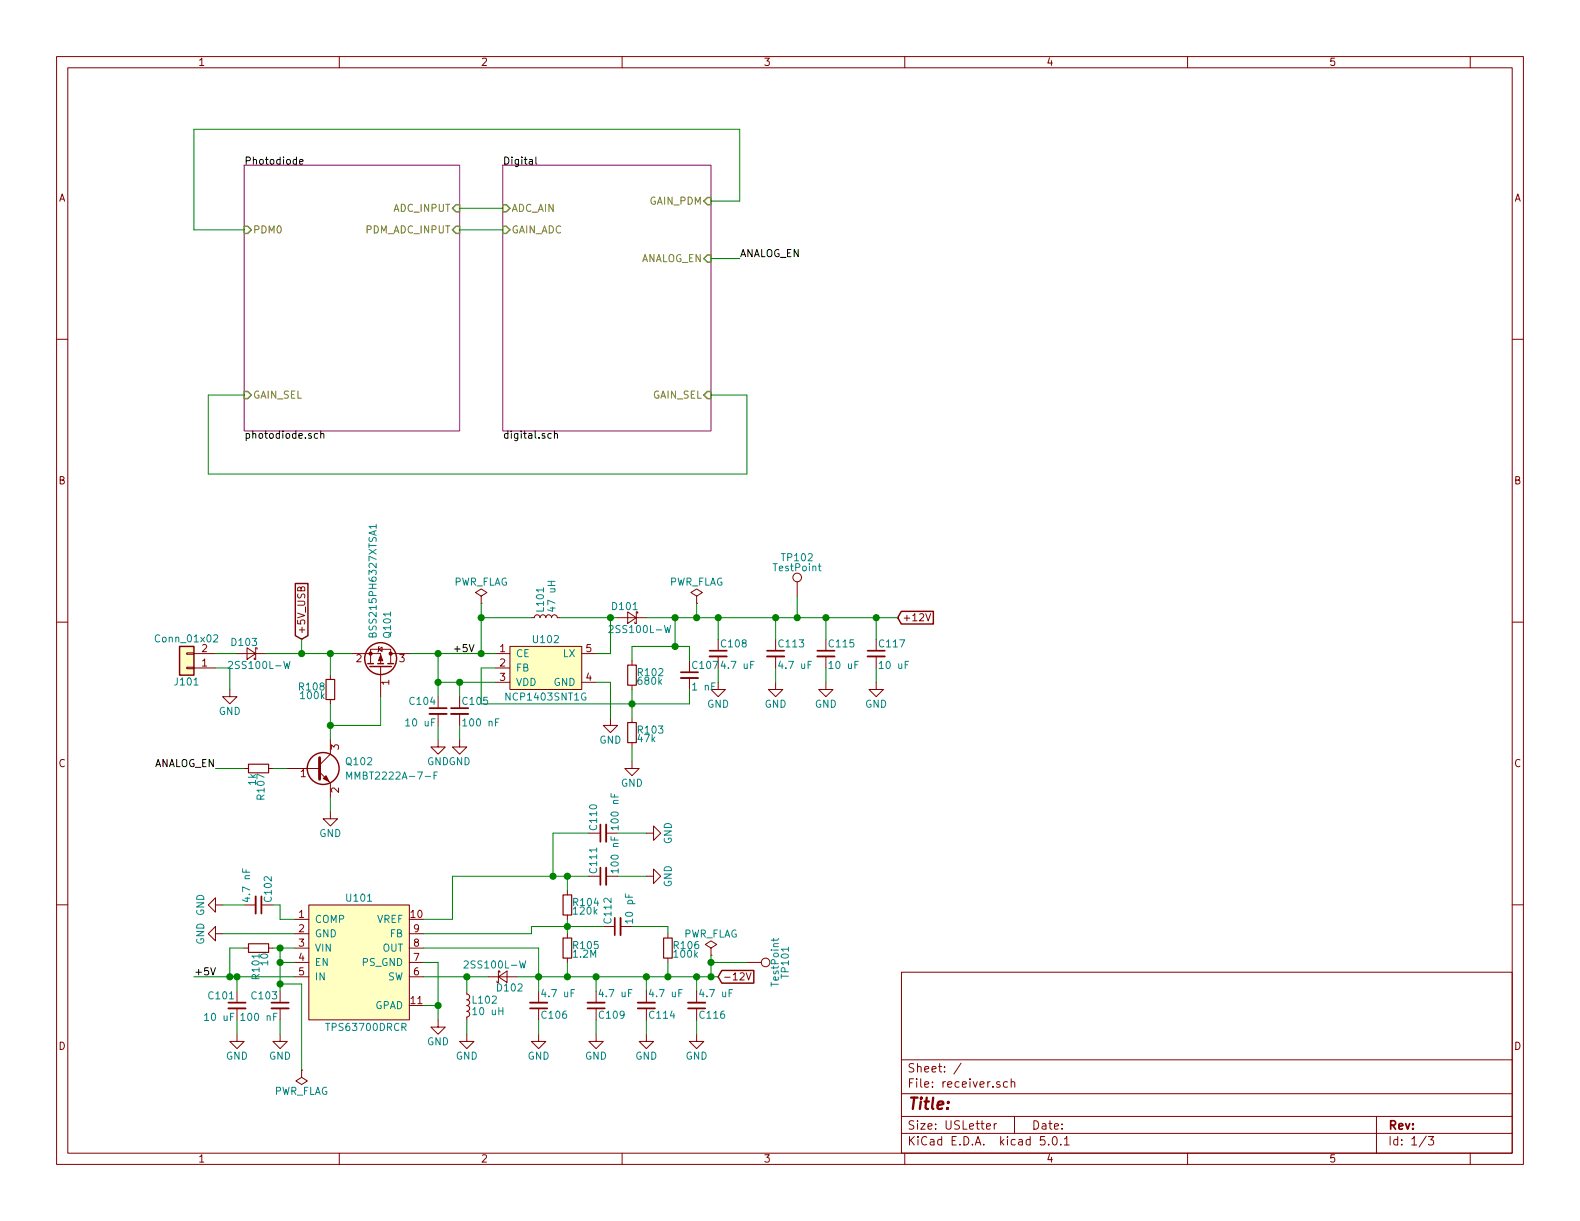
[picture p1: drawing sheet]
EESchema Schematic File Version 4
LIBS:receiver-cache
EELAYER 26 0
EELAYER END
$Descr USLetter 11000 8500
encoding utf-8
Sheet 1 3
Title ""
Date ""
Rev ""
Comp ""
Comment1 ""
Comment2 ""
Comment3 ""
Comment4 ""
$EndDescr
$Sheet
S 1700 1150 1500 1850
U 5C071C62
F0 "Photodiode" 50
F1 "photodiode.sch" 50
F2 "ADC_INPUT" I R 3200 1450 50 
F3 "PDM_ADC_INPUT" I R 3200 1600 50 
F4 "GAIN_SEL" I L 1700 2750 50 
F5 "PDM0" I L 1700 1600 50 
$EndSheet
Text GLabel 6250 4300 2    50   Input ~ 0
+12V
Text GLabel 2100 4450 1    50   Input ~ 0
+5V_USB
Text GLabel 5000 6800 2    50   Input ~ 0
-12V
Wire Wire Line
	2100 4550 2100 4450
$Comp
L receiver:TPS63700DRCR U101
U 1 1
P 2500 6250
F 0 "U101" H 2500 6250 50  0000 C CNN
F 1 "TPS63700DRCR" H 2550 5350 50  0000 C CNN
F 2 "receiver-footprints:TI-VSON10" H 2500 6250 50  0001 C CNN
F 3 "" H 2500 6250 50  0001 C CNN
F 4 "595-TPS63700DRCR" H 2500 6250 50  0001 C CNN "Mouser"
	1    2500 6250
	1    0    0    -1  
$EndComp
Wire Wire Line
	1350 6800 1600 6800
$Comp
L Device:R_Small R101
U 1 1
P 1800 6600
F 0 "R101" H 1830 6620 50  0000 L CNN
F 1 "10" H 1830 6560 50  0000 L CNN
F 2 "Capacitors_SMD:C_0402" H 1800 6600 50  0001 C CNN
F 3 "~" H 1800 6600 50  0001 C CNN
F 4 "667-ERJ-U02D10R0X" H 1800 6600 50  0001 C CNN "Mouser"
	1    1800 6600
	0    -1   1    0   
$EndComp
Wire Wire Line
	1900 6600 1950 6600
Wire Wire Line
	1700 6600 1600 6600
Wire Wire Line
	1600 6600 1600 6800
Connection ~ 1600 6800
Wire Wire Line
	1600 6800 1650 6800
$Comp
L power:GND #PWR0102
U 1 1
P 1550 6500
F 0 "#PWR0102" H 1550 6250 50  0001 C CNN
F 1 "GND" H 1550 6350 50  0000 C CNN
F 2 "" H 1550 6500 50  0001 C CNN
F 3 "" H 1550 6500 50  0001 C CNN
	1    1550 6500
	0    1    1    0   
$EndComp
Wire Wire Line
	1550 6500 2050 6500
$Comp
L power:GND #PWR0108
U 1 1
P 3050 7100
F 0 "#PWR0108" H 3050 6850 50  0001 C CNN
F 1 "GND" H 3050 6950 50  0000 C CNN
F 2 "" H 3050 7100 50  0001 C CNN
F 3 "" H 3050 7100 50  0001 C CNN
	1    3050 7100
	1    0    0    -1  
$EndComp
Wire Wire Line
	2950 6700 3050 6700
Wire Wire Line
	3050 6700 3050 7000
Wire Wire Line
	2950 7000 3050 7000
Connection ~ 3050 7000
Wire Wire Line
	3050 7000 3050 7100
$Comp
L Device:L_Small L102
U 1 1
P 3250 7000
F 0 "L102" H 3280 7040 50  0000 L CNN
F 1 "10 uH" H 3280 6960 50  0000 L CNN
F 2 "Capacitors_SMD:C_0805_HandSoldering" H 3250 7000 50  0001 C CNN
F 3 "~" H 3250 7000 50  0001 C CNN
F 4 "810-MLZ2012M100WT000" H 3250 7000 50  0001 C CNN "Mouser"
	1    3250 7000
	1    0    0    -1  
$EndComp
Wire Wire Line
	3250 6900 3250 6800
Wire Wire Line
	3250 6800 2950 6800
$Comp
L power:GND #PWR0109
U 1 1
P 3250 7200
F 0 "#PWR0109" H 3250 6950 50  0001 C CNN
F 1 "GND" H 3250 7050 50  0000 C CNN
F 2 "" H 3250 7200 50  0001 C CNN
F 3 "" H 3250 7200 50  0001 C CNN
	1    3250 7200
	1    0    0    -1  
$EndComp
Wire Wire Line
	3250 7100 3250 7200
$Comp
L Device:D_Schottky_Small D102
U 1 1
P 3500 6800
F 0 "D102" H 3450 6880 50  0000 L CNN
F 1 "2SS100L-W" H 3220 6720 50  0000 L CNN
F 2 "receiver-footprints:Rectron_SOD-123FL" V 3500 6800 50  0001 C CNN
F 3 "~" V 3500 6800 50  0001 C CNN
F 4 "583-2SS100L-W" H 3500 6800 50  0001 C CNN "Mouser"
	1    3500 6800
	1    0    0    1   
$EndComp
Wire Wire Line
	3400 6800 3250 6800
Connection ~ 3250 6800
Wire Wire Line
	3600 6800 3750 6800
Wire Wire Line
	3750 6800 3750 6600
Wire Wire Line
	3750 6600 2950 6600
$Comp
L Device:C_Small C101
U 1 1
P 1650 7000
F 0 "C101" H 1660 7070 50  0000 L CNN
F 1 "10 uF" H 1660 6920 50  0000 L CNN
F 2 "Capacitors_SMD:C_0805_HandSoldering" H 1650 7000 50  0001 C CNN
F 3 "~" H 1650 7000 50  0001 C CNN
F 4 "81-GRM21BR61E106MA3L" H 1650 7000 50  0001 C CNN "Mouser"
	1    1650 7000
	-1   0    0    -1  
$EndComp
Wire Wire Line
	1650 6800 1650 6900
Connection ~ 1650 6800
$Comp
L power:GND #PWR0103
U 1 1
P 1650 7200
F 0 "#PWR0103" H 1650 6950 50  0001 C CNN
F 1 "GND" H 1650 7050 50  0000 C CNN
F 2 "" H 1650 7200 50  0001 C CNN
F 3 "" H 1650 7200 50  0001 C CNN
	1    1650 7200
	1    0    0    -1  
$EndComp
Wire Wire Line
	1650 7100 1650 7200
Wire Wire Line
	1650 6800 2050 6800
Wire Wire Line
	1950 6600 1950 6700
Wire Wire Line
	1950 6700 2050 6700
Connection ~ 1950 6600
Wire Wire Line
	1950 6600 2050 6600
$Comp
L Device:C_Small C103
U 1 1
P 1950 7000
F 0 "C103" H 1960 7070 50  0000 L CNN
F 1 "100 nF" H 1960 6920 50  0000 L CNN
F 2 "Capacitors_SMD:C_0603_HandSoldering" H 1950 7000 50  0001 C CNN
F 3 "~" H 1950 7000 50  0001 C CNN
F 4 "710-885012206071" H 1950 7000 50  0001 C CNN "Mouser"
	1    1950 7000
	-1   0    0    -1  
$EndComp
Wire Wire Line
	1950 6700 1950 6850
Connection ~ 1950 6700
$Comp
L power:GND #PWR0105
U 1 1
P 1950 7200
F 0 "#PWR0105" H 1950 6950 50  0001 C CNN
F 1 "GND" H 1950 7050 50  0000 C CNN
F 2 "" H 1950 7200 50  0001 C CNN
F 3 "" H 1950 7200 50  0001 C CNN
	1    1950 7200
	1    0    0    -1  
$EndComp
Wire Wire Line
	1950 7100 1950 7200
$Comp
L Device:C_Small C106
U 1 1
P 3750 7000
F 0 "C106" H 3760 7070 50  0000 L CNN
F 1 "4.7 uF" H 3760 6920 50  0000 L CNN
F 2 "Capacitors_SMD:CP_Elec_4x5.3" H 3750 7000 50  0001 C CNN
F 3 "~" H 3750 7000 50  0001 C CNN
F 4 "647-UWX1E4R7MCL1" H 3750 7000 50  0001 C CNN "Mouser"
	1    3750 7000
	1    0    0    1   
$EndComp
$Comp
L power:GND #PWR0112
U 1 1
P 3750 7200
F 0 "#PWR0112" H 3750 6950 50  0001 C CNN
F 1 "GND" H 3750 7050 50  0000 C CNN
F 2 "" H 3750 7200 50  0001 C CNN
F 3 "" H 3750 7200 50  0001 C CNN
	1    3750 7200
	1    0    0    -1  
$EndComp
Wire Wire Line
	3750 7100 3750 7200
Wire Wire Line
	3750 6800 3950 6800
Connection ~ 3750 6800
Wire Wire Line
	3750 6800 3750 6900
Wire Wire Line
	4150 6800 4150 6900
Connection ~ 4150 6800
Wire Wire Line
	4150 6800 4500 6800
$Comp
L power:GND #PWR0114
U 1 1
P 4150 7200
F 0 "#PWR0114" H 4150 6950 50  0001 C CNN
F 1 "GND" H 4150 7050 50  0000 C CNN
F 2 "" H 4150 7200 50  0001 C CNN
F 3 "" H 4150 7200 50  0001 C CNN
	1    4150 7200
	1    0    0    -1  
$EndComp
$Comp
L power:GND #PWR0118
U 1 1
P 4500 7200
F 0 "#PWR0118" H 4500 6950 50  0001 C CNN
F 1 "GND" H 4500 7050 50  0000 C CNN
F 2 "" H 4500 7200 50  0001 C CNN
F 3 "" H 4500 7200 50  0001 C CNN
	1    4500 7200
	1    0    0    -1  
$EndComp
$Comp
L power:GND #PWR0120
U 1 1
P 4850 7200
F 0 "#PWR0120" H 4850 6950 50  0001 C CNN
F 1 "GND" H 4850 7050 50  0000 C CNN
F 2 "" H 4850 7200 50  0001 C CNN
F 3 "" H 4850 7200 50  0001 C CNN
	1    4850 7200
	1    0    0    -1  
$EndComp
Wire Wire Line
	4150 7100 4150 7200
Wire Wire Line
	4500 6900 4500 6800
Connection ~ 4500 6800
Wire Wire Line
	4500 6800 4650 6800
Wire Wire Line
	4500 7100 4500 7200
Wire Wire Line
	4850 6900 4850 6800
Connection ~ 4850 6800
Wire Wire Line
	4850 6800 4950 6800
Wire Wire Line
	4850 7100 4850 7200
$Comp
L Device:C_Small C109
U 1 1
P 4150 7000
F 0 "C109" H 4160 7070 50  0000 L CNN
F 1 "4.7 uF" H 4160 6920 50  0000 L CNN
F 2 "Capacitors_SMD:CP_Elec_4x5.3" H 4150 7000 50  0001 C CNN
F 3 "~" H 4150 7000 50  0001 C CNN
F 4 "647-UWX1E4R7MCL1" H 4150 7000 50  0001 C CNN "Mouser"
	1    4150 7000
	1    0    0    1   
$EndComp
$Comp
L Device:C_Small C114
U 1 1
P 4500 7000
F 0 "C114" H 4510 7070 50  0000 L CNN
F 1 "4.7 uF" H 4510 6920 50  0000 L CNN
F 2 "Capacitors_SMD:CP_Elec_4x5.3" H 4500 7000 50  0001 C CNN
F 3 "~" H 4500 7000 50  0001 C CNN
F 4 "647-UWX1E4R7MCL1" H 4500 7000 50  0001 C CNN "Mouser"
	1    4500 7000
	1    0    0    1   
$EndComp
$Comp
L Device:C_Small C116
U 1 1
P 4850 7000
F 0 "C116" H 4860 7070 50  0000 L CNN
F 1 "4.7 uF" H 4860 6920 50  0000 L CNN
F 2 "Capacitors_SMD:CP_Elec_4x5.3" H 4850 7000 50  0001 C CNN
F 3 "~" H 4850 7000 50  0001 C CNN
F 4 "647-UWX1E4R7MCL1" H 4850 7000 50  0001 C CNN "Mouser"
	1    4850 7000
	1    0    0    1   
$EndComp
$Comp
L Device:C_Small C102
U 1 1
P 1800 6300
F 0 "C102" H 1810 6370 50  0000 L CNN
F 1 "4.7 nF" H 1810 6220 50  0000 L CNN
F 2 "Capacitors_SMD:C_0402" H 1800 6300 50  0001 C CNN
F 3 "~" H 1800 6300 50  0001 C CNN
F 4 "710-885012205029" H 1800 6300 50  0001 C CNN "Mouser"
	1    1800 6300
	0    1    -1   0   
$EndComp
Wire Wire Line
	1900 6300 1950 6300
Wire Wire Line
	1950 6300 1950 6400
Wire Wire Line
	1950 6400 2050 6400
$Comp
L power:GND #PWR0101
U 1 1
P 1550 6300
F 0 "#PWR0101" H 1550 6050 50  0001 C CNN
F 1 "GND" H 1550 6150 50  0000 C CNN
F 2 "" H 1550 6300 50  0001 C CNN
F 3 "" H 1550 6300 50  0001 C CNN
	1    1550 6300
	0    1    1    0   
$EndComp
Wire Wire Line
	1550 6300 1700 6300
$Comp
L Device:R_Small R105
U 1 1
P 3950 6600
F 0 "R105" H 3980 6620 50  0000 L CNN
F 1 "1.2M" H 3980 6560 50  0000 L CNN
F 2 "Resistors_SMD:R_0402" H 3950 6600 50  0001 C CNN
F 3 "~" H 3950 6600 50  0001 C CNN
F 4 "603-RC0402JR-071M2L" H 3950 6600 50  0001 C CNN "Mouser"
	1    3950 6600
	1    0    0    -1  
$EndComp
$Comp
L Device:R_Small R104
U 1 1
P 3950 6300
F 0 "R104" H 3980 6320 50  0000 L CNN
F 1 "120k" H 3980 6260 50  0000 L CNN
F 2 "Resistors_SMD:R_0603_HandSoldering" H 3950 6300 50  0001 C CNN
F 3 "~" H 3950 6300 50  0001 C CNN
F 4 "603-RC0603FR-07120KL" H 3950 6300 50  0001 C CNN "Mouser"
	1    3950 6300
	1    0    0    -1  
$EndComp
Wire Wire Line
	3950 6200 3950 6100
Wire Wire Line
	3150 6100 3150 6400
Wire Wire Line
	3150 6400 2950 6400
Wire Wire Line
	2950 6500 3700 6500
Wire Wire Line
	3700 6500 3700 6450
Wire Wire Line
	3700 6450 3950 6450
Wire Wire Line
	3950 6450 3950 6400
Wire Wire Line
	3950 6450 3950 6500
Connection ~ 3950 6450
Wire Wire Line
	3950 6700 3950 6800
Connection ~ 3950 6800
Wire Wire Line
	3950 6800 4150 6800
$Comp
L Device:C_Small C112
U 1 1
P 4300 6450
F 0 "C112" H 4310 6520 50  0000 L CNN
F 1 "10 pF" H 4310 6370 50  0000 L CNN
F 2 "Capacitors_SMD:C_0402" H 4300 6450 50  0001 C CNN
F 3 "~" H 4300 6450 50  0001 C CNN
F 4 "710-885012005074" H 4300 6450 50  0001 C CNN "Mouser"
	1    4300 6450
	0    -1   -1   0   
$EndComp
Wire Wire Line
	4200 6450 3950 6450
$Comp
L Device:R_Small R106
U 1 1
P 4650 6600
F 0 "R106" H 4680 6620 50  0000 L CNN
F 1 "100k" H 4680 6560 50  0000 L CNN
F 2 "Resistors_SMD:R_0402" H 4650 6600 50  0001 C CNN
F 3 "~" H 4650 6600 50  0001 C CNN
F 4 "603-RC0402JR-13100KL" H 4650 6600 50  0001 C CNN "Mouser"
	1    4650 6600
	1    0    0    -1  
$EndComp
Wire Wire Line
	4650 6500 4650 6450
Wire Wire Line
	4650 6450 4400 6450
Wire Wire Line
	4650 6700 4650 6800
Connection ~ 4650 6800
Wire Wire Line
	4650 6800 4850 6800
$Comp
L power:GND #PWR0117
U 1 1
P 4500 6100
F 0 "#PWR0117" H 4500 5850 50  0001 C CNN
F 1 "GND" H 4500 5950 50  0000 C CNN
F 2 "" H 4500 6100 50  0001 C CNN
F 3 "" H 4500 6100 50  0001 C CNN
	1    4500 6100
	0    -1   -1   0   
$EndComp
Wire Wire Line
	4500 6100 4300 6100
Wire Wire Line
	4100 6100 3950 6100
Connection ~ 3950 6100
$Comp
L Device:C_Small C111
U 1 1
P 4200 6100
F 0 "C111" H 4210 6170 50  0000 L CNN
F 1 "100 nF" H 4210 6020 50  0000 L CNN
F 2 "Capacitors_SMD:C_0603_HandSoldering" H 4200 6100 50  0001 C CNN
F 3 "~" H 4200 6100 50  0001 C CNN
F 4 "710-885012206071" H 4200 6100 50  0001 C CNN "Mouser"
	1    4200 6100
	0    -1   -1   0   
$EndComp
$Comp
L Device:C_Small C110
U 1 1
P 4200 5800
F 0 "C110" H 4210 5870 50  0000 L CNN
F 1 "100 nF" H 4210 5720 50  0000 L CNN
F 2 "Capacitors_SMD:C_0603_HandSoldering" H 4200 5800 50  0001 C CNN
F 3 "~" H 4200 5800 50  0001 C CNN
F 4 "710-885012206071" H 4200 5800 50  0001 C CNN "Mouser"
	1    4200 5800
	0    -1   -1   0   
$EndComp
Wire Wire Line
	4100 5800 3850 5800
Wire Wire Line
	3850 5800 3850 6100
$Comp
L power:GND #PWR0116
U 1 1
P 4500 5800
F 0 "#PWR0116" H 4500 5550 50  0001 C CNN
F 1 "GND" H 4500 5650 50  0000 C CNN
F 2 "" H 4500 5800 50  0001 C CNN
F 3 "" H 4500 5800 50  0001 C CNN
	1    4500 5800
	0    -1   -1   0   
$EndComp
Wire Wire Line
	4300 5800 4500 5800
$Comp
L receiver:NCP1403SNT1G U102
U 1 1
P 3800 4650
F 0 "U102" H 3800 4850 50  0000 C CNN
F 1 "NCP1403SNT1G" H 3800 4450 50  0000 C CNN
F 2 "receiver-footprints:ON-TSOP-5" H 3700 4850 50  0001 C CNN
F 3 "" H 3700 4850 50  0001 C CNN
F 4 "863-NCP1403SNT1G" H 3800 4650 50  0001 C CNN "Mouser"
	1    3800 4650
	1    0    0    -1  
$EndComp
$Comp
L power:GND #PWR0110
U 1 1
P 4250 5000
F 0 "#PWR0110" H 4250 4750 50  0001 C CNN
F 1 "GND" H 4250 4850 50  0000 C CNN
F 2 "" H 4250 5000 50  0001 C CNN
F 3 "" H 4250 5000 50  0001 C CNN
	1    4250 5000
	1    0    0    -1  
$EndComp
Wire Wire Line
	4150 4750 4250 4750
Wire Wire Line
	4250 4750 4250 5000
$Comp
L Device:L_Small L101
U 1 1
P 3800 4300
F 0 "L101" H 3830 4340 50  0000 L CNN
F 1 "47 uH" H 3830 4260 50  0000 L CNN
F 2 "Capacitors_SMD:C_0805_HandSoldering" H 3800 4300 50  0001 C CNN
F 3 "~" H 3800 4300 50  0001 C CNN
F 4 "810-MLZ2012M470WT000" H 3800 4300 50  0001 C CNN "Mouser"
	1    3800 4300
	0    -1   -1   0   
$EndComp
Wire Wire Line
	3700 4300 3350 4300
Wire Wire Line
	3350 4300 3350 4550
Connection ~ 3350 4550
Wire Wire Line
	3350 4550 3450 4550
Wire Wire Line
	3050 4550 3050 4750
Wire Wire Line
	3050 4750 3200 4750
Connection ~ 3050 4550
$Comp
L Device:D_Schottky_Small D101
U 1 1
P 4400 4300
F 0 "D101" H 4350 4380 50  0000 L CNN
F 1 "2SS100L-W" H 4120 4220 50  0000 L CNN
F 2 "receiver-footprints:Rectron_SOD-123FL" V 4400 4300 50  0001 C CNN
F 3 "~" V 4400 4300 50  0001 C CNN
F 4 "583-2SS100L-W" V 4400 4300 50  0001 C CNN "Mouser"
	1    4400 4300
	-1   0    0    -1  
$EndComp
Wire Wire Line
	3900 4300 4250 4300
Wire Wire Line
	4250 4300 4250 4550
Wire Wire Line
	4250 4550 4150 4550
Connection ~ 4250 4300
Wire Wire Line
	4250 4300 4300 4300
$Comp
L Device:C_Small C108
U 1 1
P 5000 4550
F 0 "C108" H 5010 4620 50  0000 L CNN
F 1 "4.7 uF" H 5010 4470 50  0000 L CNN
F 2 "Capacitors_SMD:CP_Elec_4x5.3" H 5000 4550 50  0001 C CNN
F 3 "~" H 5000 4550 50  0001 C CNN
F 4 "647-UWX1E4R7MCL1" H 5000 4550 50  0001 C CNN "Mouser"
	1    5000 4550
	1    0    0    -1  
$EndComp
$Comp
L power:GND #PWR0113
U 1 1
P 5000 4750
F 0 "#PWR0113" H 5000 4500 50  0001 C CNN
F 1 "GND" H 5000 4600 50  0000 C CNN
F 2 "" H 5000 4750 50  0001 C CNN
F 3 "" H 5000 4750 50  0001 C CNN
	1    5000 4750
	1    0    0    -1  
$EndComp
Wire Wire Line
	5000 4650 5000 4750
$Comp
L power:GND #PWR0115
U 1 1
P 5400 4750
F 0 "#PWR0115" H 5400 4500 50  0001 C CNN
F 1 "GND" H 5400 4600 50  0000 C CNN
F 2 "" H 5400 4750 50  0001 C CNN
F 3 "" H 5400 4750 50  0001 C CNN
	1    5400 4750
	1    0    0    -1  
$EndComp
$Comp
L power:GND #PWR0119
U 1 1
P 5750 4750
F 0 "#PWR0119" H 5750 4500 50  0001 C CNN
F 1 "GND" H 5750 4600 50  0000 C CNN
F 2 "" H 5750 4750 50  0001 C CNN
F 3 "" H 5750 4750 50  0001 C CNN
	1    5750 4750
	1    0    0    -1  
$EndComp
$Comp
L power:GND #PWR0121
U 1 1
P 6100 4750
F 0 "#PWR0121" H 6100 4500 50  0001 C CNN
F 1 "GND" H 6100 4600 50  0000 C CNN
F 2 "" H 6100 4750 50  0001 C CNN
F 3 "" H 6100 4750 50  0001 C CNN
	1    6100 4750
	1    0    0    -1  
$EndComp
Wire Wire Line
	5400 4650 5400 4750
Wire Wire Line
	5750 4650 5750 4750
Wire Wire Line
	6100 4650 6100 4750
$Comp
L Device:C_Small C113
U 1 1
P 5400 4550
F 0 "C113" H 5410 4620 50  0000 L CNN
F 1 "4.7 uF" H 5410 4470 50  0000 L CNN
F 2 "Capacitors_SMD:CP_Elec_4x5.3" H 5400 4550 50  0001 C CNN
F 3 "~" H 5400 4550 50  0001 C CNN
F 4 "647-UWX1E4R7MCL1" H 5400 4550 50  0001 C CNN "Mouser"
	1    5400 4550
	1    0    0    -1  
$EndComp
$Comp
L Device:C_Small C115
U 1 1
P 5750 4550
F 0 "C115" H 5760 4620 50  0000 L CNN
F 1 "10 uF" H 5760 4470 50  0000 L CNN
F 2 "Capacitors_SMD:C_0805_HandSoldering" H 5750 4550 50  0001 C CNN
F 3 "~" H 5750 4550 50  0001 C CNN
F 4 "81-GRM21BR61E106MA3L" H 5750 4550 50  0001 C CNN "Mouser"
	1    5750 4550
	1    0    0    -1  
$EndComp
$Comp
L Device:C_Small C117
U 1 1
P 6100 4550
F 0 "C117" H 6110 4620 50  0000 L CNN
F 1 "10 uF" H 6110 4470 50  0000 L CNN
F 2 "Capacitors_SMD:C_0805_HandSoldering" H 6100 4550 50  0001 C CNN
F 3 "~" H 6100 4550 50  0001 C CNN
F 4 "81-GRM21BR61E106MA3L" H 6100 4550 50  0001 C CNN "Mouser"
	1    6100 4550
	1    0    0    -1  
$EndComp
Wire Wire Line
	6250 4300 6100 4300
Wire Wire Line
	5000 4300 5000 4450
Connection ~ 5000 4300
Wire Wire Line
	5000 4300 4850 4300
Wire Wire Line
	5400 4300 5400 4450
Connection ~ 5400 4300
Wire Wire Line
	5400 4300 5000 4300
Wire Wire Line
	5750 4300 5750 4450
Connection ~ 5750 4300
Wire Wire Line
	5750 4300 5400 4300
Wire Wire Line
	6100 4300 6100 4450
Connection ~ 6100 4300
Wire Wire Line
	6100 4300 5750 4300
$Comp
L Device:R_Small R102
U 1 1
P 4400 4700
F 0 "R102" H 4430 4720 50  0000 L CNN
F 1 "680k" H 4430 4660 50  0000 L CNN
F 2 "Resistors_SMD:R_0603_HandSoldering" H 4400 4700 50  0001 C CNN
F 3 "~" H 4400 4700 50  0001 C CNN
F 4 "603-RC0603FR-13680KL" H 4400 4700 50  0001 C CNN "Mouser"
	1    4400 4700
	1    0    0    -1  
$EndComp
$Comp
L Device:R_Small R103
U 1 1
P 4400 5100
F 0 "R103" H 4430 5120 50  0000 L CNN
F 1 "47k" H 4430 5060 50  0000 L CNN
F 2 "Resistors_SMD:R_0603_HandSoldering" H 4400 5100 50  0001 C CNN
F 3 "~" H 4400 5100 50  0001 C CNN
F 4 "603-RC0603FR-0747KL" H 4400 5100 50  0001 C CNN "Mouser"
	1    4400 5100
	1    0    0    -1  
$EndComp
$Comp
L Device:C_Small C107
U 1 1
P 4800 4700
F 0 "C107" H 4810 4770 50  0000 L CNN
F 1 "1 nF" H 4810 4620 50  0000 L CNN
F 2 "Capacitors_SMD:C_0402" H 4800 4700 50  0001 C CNN
F 3 "~" H 4800 4700 50  0001 C CNN
F 4 "710-885012205061" H 4800 4700 50  0001 C CNN "Mouser"
	1    4800 4700
	1    0    0    -1  
$EndComp
Wire Wire Line
	4400 4600 4400 4500
Wire Wire Line
	4400 4500 4700 4500
Wire Wire Line
	4800 4500 4800 4600
Wire Wire Line
	4700 4300 4700 4500
Connection ~ 4700 4300
Wire Wire Line
	4700 4300 4500 4300
Connection ~ 4700 4500
Wire Wire Line
	4700 4500 4800 4500
Wire Wire Line
	4400 4800 4400 4900
Wire Wire Line
	4800 4800 4800 4900
Wire Wire Line
	4800 4900 4400 4900
Connection ~ 4400 4900
Wire Wire Line
	4400 4900 4400 5000
Wire Wire Line
	4400 4900 3350 4900
Wire Wire Line
	3350 4900 3350 4650
Wire Wire Line
	3350 4650 3450 4650
$Comp
L power:GND #PWR0111
U 1 1
P 4400 5300
F 0 "#PWR0111" H 4400 5050 50  0001 C CNN
F 1 "GND" H 4400 5150 50  0000 C CNN
F 2 "" H 4400 5300 50  0001 C CNN
F 3 "" H 4400 5300 50  0001 C CNN
	1    4400 5300
	1    0    0    -1  
$EndComp
Wire Wire Line
	4400 5200 4400 5300
$Comp
L Device:C_Small C104
U 1 1
P 3050 4950
F 0 "C104" H 3060 5020 50  0000 L CNN
F 1 "10 uF" H 3060 4870 50  0000 L CNN
F 2 "Capacitors_SMD:C_0805_HandSoldering" H 3050 4950 50  0001 C CNN
F 3 "~" H 3050 4950 50  0001 C CNN
F 4 "81-GRM21BR61E106MA3L" H 3050 4950 50  0001 C CNN "Mouser"
	1    3050 4950
	-1   0    0    -1  
$EndComp
$Comp
L Device:C_Small C105
U 1 1
P 3200 4950
F 0 "C105" H 3210 5020 50  0000 L CNN
F 1 "100 nF" H 3210 4870 50  0000 L CNN
F 2 "Capacitors_SMD:C_0603_HandSoldering" H 3200 4950 50  0001 C CNN
F 3 "~" H 3200 4950 50  0001 C CNN
F 4 "710-885012206071" H 3200 4950 50  0001 C CNN "Mouser"
	1    3200 4950
	1    0    0    -1  
$EndComp
Wire Wire Line
	3050 4750 3050 4850
Connection ~ 3050 4750
Wire Wire Line
	3200 4850 3200 4750
Connection ~ 3200 4750
Wire Wire Line
	3200 4750 3450 4750
$Comp
L power:GND #PWR0106
U 1 1
P 3050 5150
F 0 "#PWR0106" H 3050 4900 50  0001 C CNN
F 1 "GND" H 3050 5000 50  0000 C CNN
F 2 "" H 3050 5150 50  0001 C CNN
F 3 "" H 3050 5150 50  0001 C CNN
	1    3050 5150
	1    0    0    -1  
$EndComp
$Comp
L power:GND #PWR0107
U 1 1
P 3200 5150
F 0 "#PWR0107" H 3200 4900 50  0001 C CNN
F 1 "GND" H 3200 5000 50  0000 C CNN
F 2 "" H 3200 5150 50  0001 C CNN
F 3 "" H 3200 5150 50  0001 C CNN
	1    3200 5150
	1    0    0    -1  
$EndComp
Wire Wire Line
	3200 5150 3200 5050
Wire Wire Line
	3050 5050 3050 5150
$Sheet
S 3500 1150 1450 1850
U 5D2D7802
F0 "Digital" 50
F1 "digital.sch" 50
F2 "GAIN_PDM" I R 4950 1400 50 
F3 "GAIN_ADC" I L 3500 1600 50 
F4 "GAIN_SEL" I R 4950 2750 50 
F5 "ANALOG_EN" I R 4950 1800 50 
F6 "ADC_AIN" I L 3500 1450 50 
$EndSheet
Wire Wire Line
	3150 6100 3850 6100
Connection ~ 3850 6100
Wire Wire Line
	3850 6100 3950 6100
Wire Wire Line
	3200 1450 3500 1450
Wire Wire Line
	3200 1600 3500 1600
Wire Wire Line
	4950 1400 5150 1400
Wire Wire Line
	5150 1400 5150 900 
Wire Wire Line
	5150 900  1350 900 
Wire Wire Line
	1350 900  1350 1600
Wire Wire Line
	1350 1600 1700 1600
Wire Wire Line
	4950 2750 5200 2750
Wire Wire Line
	5200 2750 5200 3300
Wire Wire Line
	5200 3300 1450 3300
Wire Wire Line
	1450 3300 1450 2750
Wire Wire Line
	1450 2750 1700 2750
Text Label 1350 6800 0    50   ~ 0
+5V
Text Label 3150 4550 0    50   ~ 0
+5V
Wire Wire Line
	3050 4550 3350 4550
Wire Wire Line
	2850 4550 3050 4550
$Comp
L Device:R_Small R108
U 1 1
P 2300 4800
F 0 "R108" H 2330 4820 50  0000 L CNN
F 1 "100k" H 2330 4760 50  0000 L CNN
F 2 "Resistors_SMD:R_0402" H 2300 4800 50  0001 C CNN
F 3 "~" H 2300 4800 50  0001 C CNN
F 4 "603-RC0402JR-13100KL" H 2300 4800 50  0001 C CNN "Mouser"
	1    2300 4800
	-1   0    0    -1  
$EndComp
Wire Wire Line
	2300 4550 2300 4700
Wire Wire Line
	2300 4550 2450 4550
Connection ~ 2300 4550
Connection ~ 2100 4550
Wire Wire Line
	2100 4550 2300 4550
$Comp
L Connector_Generic:Conn_01x02 J101
U 1 1
P 1300 4650
F 0 "J101" H 1300 4750 50  0000 C CNN
F 1 "Conn_01x02" H 1300 4450 50  0000 C CNN
F 2 "Socket_Strips:Socket_Strip_Straight_1x02_Pitch2.54mm" H 1300 4650 50  0001 C CNN
F 3 "~" H 1300 4650 50  0001 C CNN
F 4 "NoPart" H 1300 4650 50  0001 C CNN "Mouser"
	1    1300 4650
	-1   0    0    1   
$EndComp
$Comp
L power:GND #PWR0152
U 1 1
P 1600 4800
F 0 "#PWR0152" H 1600 4550 50  0001 C CNN
F 1 "GND" H 1600 4650 50  0000 C CNN
F 2 "" H 1600 4800 50  0001 C CNN
F 3 "" H 1600 4800 50  0001 C CNN
	1    1600 4800
	1    0    0    -1  
$EndComp
Wire Wire Line
	1600 4800 1600 4650
Wire Wire Line
	1600 4650 1500 4650
Wire Wire Line
	2300 4900 2300 5050
Wire Wire Line
	2300 5050 2650 5050
Wire Wire Line
	2650 5050 2650 4850
Wire Wire Line
	2300 5050 2300 5150
Connection ~ 2300 5050
$Comp
L Device:R_Small R107
U 1 1
P 1800 5350
F 0 "R107" H 1830 5370 50  0000 L CNN
F 1 "1k" H 1830 5310 50  0000 L CNN
F 2 "Resistors_SMD:R_0603_HandSoldering" H 1800 5350 50  0001 C CNN
F 3 "~" H 1800 5350 50  0001 C CNN
F 4 "603-RC0603JR-071KL" H 1800 5350 50  0001 C CNN "Mouser"
	1    1800 5350
	0    1    1    0   
$EndComp
$Comp
L power:GND #PWR0153
U 1 1
P 2300 5650
F 0 "#PWR0153" H 2300 5400 50  0001 C CNN
F 1 "GND" H 2300 5500 50  0000 C CNN
F 2 "" H 2300 5650 50  0001 C CNN
F 3 "" H 2300 5650 50  0001 C CNN
	1    2300 5650
	1    0    0    -1  
$EndComp
Wire Wire Line
	2300 5550 2300 5650
Wire Wire Line
	1900 5350 2000 5350
Wire Wire Line
	1500 5350 1700 5350
Wire Wire Line
	5150 1800 4950 1800
Text Label 5150 1800 0    50   ~ 0
ANALOG_EN
Text Label 1500 5350 2    50   ~ 0
ANALOG_EN
$Comp
L power:PWR_FLAG #FLG0101
U 1 1
P 3350 4200
F 0 "#FLG0101" H 3350 4275 50  0001 C CNN
F 1 "PWR_FLAG" H 3350 4350 50  0000 C CNN
F 2 "" H 3350 4200 50  0001 C CNN
F 3 "~" H 3350 4200 50  0001 C CNN
	1    3350 4200
	1    0    0    -1  
$EndComp
Wire Wire Line
	3350 4200 3350 4300
Connection ~ 3350 4300
$Comp
L power:PWR_FLAG #FLG0102
U 1 1
P 4850 4200
F 0 "#FLG0102" H 4850 4275 50  0001 C CNN
F 1 "PWR_FLAG" H 4850 4350 50  0000 C CNN
F 2 "" H 4850 4200 50  0001 C CNN
F 3 "~" H 4850 4200 50  0001 C CNN
	1    4850 4200
	1    0    0    -1  
$EndComp
Wire Wire Line
	4850 4200 4850 4300
Connection ~ 4850 4300
Wire Wire Line
	4850 4300 4700 4300
$Comp
L power:PWR_FLAG #FLG0103
U 1 1
P 4950 6650
F 0 "#FLG0103" H 4950 6725 50  0001 C CNN
F 1 "PWR_FLAG" H 4950 6800 50  0000 C CNN
F 2 "" H 4950 6650 50  0001 C CNN
F 3 "~" H 4950 6650 50  0001 C CNN
	1    4950 6650
	1    0    0    -1  
$EndComp
Wire Wire Line
	4950 6650 4950 6800
Connection ~ 4950 6800
Wire Wire Line
	4950 6800 5000 6800
$Comp
L power:PWR_FLAG #FLG0104
U 1 1
P 2100 7450
F 0 "#FLG0104" H 2100 7525 50  0001 C CNN
F 1 "PWR_FLAG" H 2100 7600 50  0000 C CNN
F 2 "" H 2100 7450 50  0001 C CNN
F 3 "~" H 2100 7450 50  0001 C CNN
	1    2100 7450
	-1   0    0    1   
$EndComp
Wire Wire Line
	2100 7450 2100 6850
Wire Wire Line
	2100 6850 1950 6850
Connection ~ 1950 6850
Wire Wire Line
	1950 6850 1950 6900
$Comp
L Device:Q_NPN_BEC Q102
U 1 1
P 2200 5350
F 0 "Q102" H 2400 5400 50  0000 L CNN
F 1 "MMBT2222A-7-F" H 2400 5300 50  0000 L CNN
F 2 "TO_SOT_Packages_SMD:SOT-23_Handsoldering" H 2400 5450 50  0001 C CNN
F 3 "~" H 2200 5350 50  0001 C CNN
F 4 "621-MMBT2222A-F" H 2200 5350 50  0001 C CNN "Mouser"
	1    2200 5350
	1    0    0    -1  
$EndComp
$Comp
L Device:D_Schottky_Small D103
U 1 1
P 1750 4550
F 0 "D103" H 1700 4630 50  0000 L CNN
F 1 "2SS100L-W" H 1470 4470 50  0000 L CNN
F 2 "receiver-footprints:Rectron_SOD-123FL" V 1750 4550 50  0001 C CNN
F 3 "~" V 1750 4550 50  0001 C CNN
F 4 "583-2SS100L-W" V 1750 4550 50  0001 C CNN "Mouser"
	1    1750 4550
	-1   0    0    -1  
$EndComp
Wire Wire Line
	1650 4550 1500 4550
$Comp
L Device:Q_PMOS_GSD Q101
U 1 1
P 2650 4650
F 0 "Q101" H 2850 4700 50  0000 L CNN
F 1 "BSS215PH6327XTSA1" H 2850 4600 50  0000 L CNN
F 2 "TO_SOT_Packages_SMD:SOT-23_Handsoldering" H 2850 4750 50  0001 C CNN
F 3 "~" H 2650 4650 50  0001 C CNN
F 4 "726-BSS215PH6327" H 2650 4650 50  0001 C CNN "Mouser"
	1    2650 4650
	0    1    -1   0   
$EndComp
Wire Wire Line
	1850 4550 2100 4550
$EndSCHEMATC
